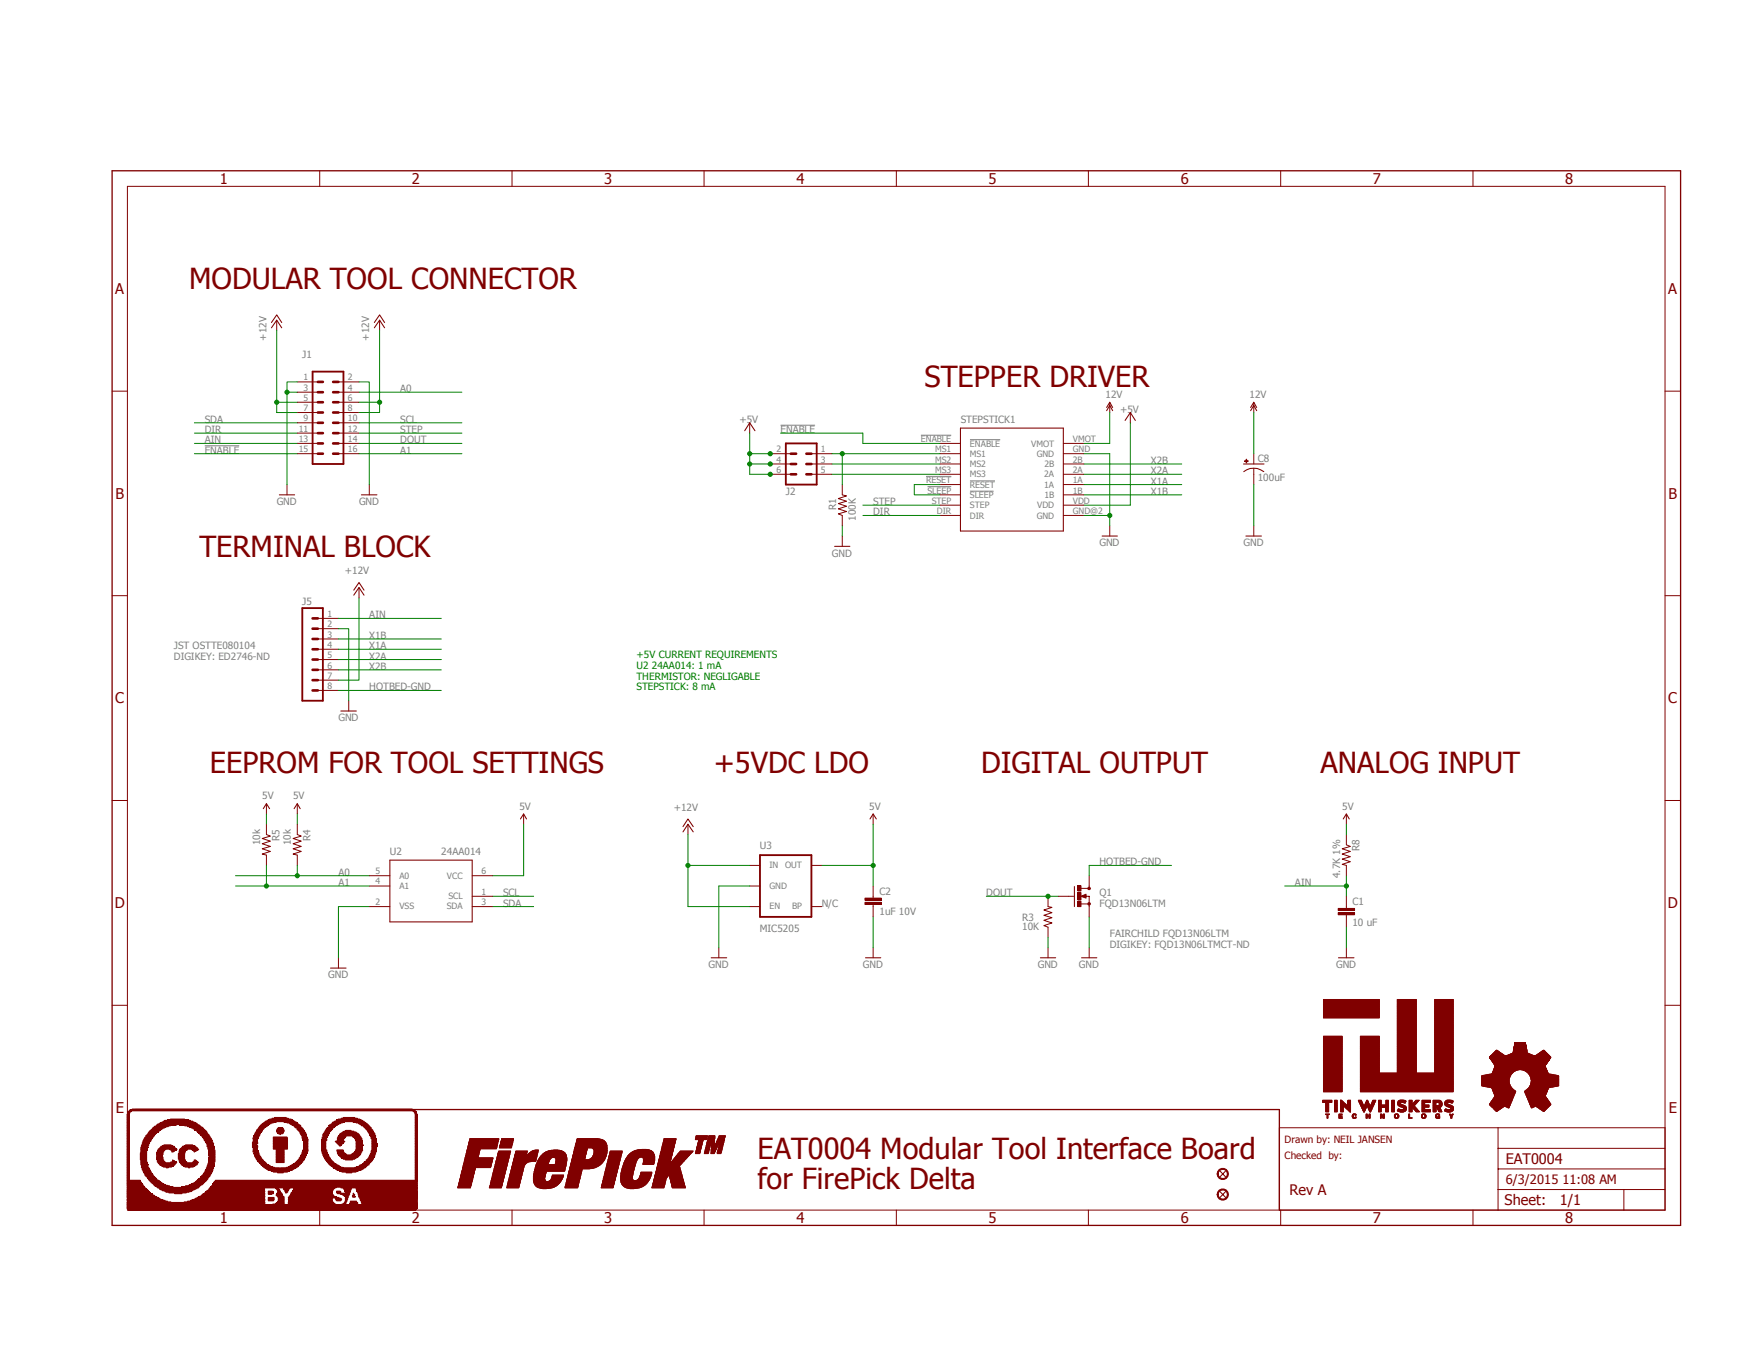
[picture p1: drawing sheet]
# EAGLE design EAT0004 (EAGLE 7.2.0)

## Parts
C1  10 uF  CAP0805  [0805]
C2  1uF 10V  CAP0805  [0805]
C8  100uF  CPOL-USD  [PANASONIC_D]
FID1  FIDUCIAL  [FIDUCIAL]
FID2  FIDUCIAL  [FIDUCIAL]
J1  CONN-RECT-16PIN-2ROWSIDE  [CONN-RECT-2.54MM-16PIN-2ROW-SIDE]
J2  MA03-2  [MA03-2]
J5  CONN-OSTTE1201X4  [CONN-OSTTE1201X4]
LOGO1  LOGO-OSHWSMALL  [LOGO-OSHW-SMALL]
LOGO4  LOGO-FIREPICKMEDIUM  [LOGO-FIREPICK-MEDIUM]
LOGO6  LOGO-CC-BY-SAMEDIUM  [LOGO-CC-BY-SA-MEDIUM]
Q1  FQD13N06LTM  MOSFET-NCHANNELFDD8580  [DPAK]
R1  100K  RESISTOR0805-RES  [0805]
R3  10K  RESISTOR0805-RES  [0805]
R4  10k  RESISTOR0805-RES  [0805]
R5  10k  RESISTOR0805-RES  [0805]
R8  4.7K 1%  RESISTOR0805-RES  [0805]
STEPSTICK1  STEPSTICK  [STEPSTICK]
U2  24AA014  IC-24AA014  [SOT23-6]
U3  MIC5205  MIC52055V  [SOT23-5]
U$3  TIN-WHISKERSSMALL  [TIN-WHISKERS-SMALL]

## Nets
5V [power]: C2.1 J2.2 J2.4 J2.6 R4.1 R5.1 R8.1 STEPSTICK1.VDD U2.6(VCC) U3.5(OUT) ; supply symbol labelled +5V
!ENABLE: J1.15 STEPSTICK1.!ENABLE!
+12V [power-12V]: C8.+ J1.5 J1.6 J1.7 J1.8 J5.7 STEPSTICK1.VMOT U3.1(IN) U3.3(EN) ; supply symbol labelled 12V
A0: J1.4 R4.2 U2.5(A0)
A1: J1.16 R5.2 U2.4(A1)
AIN: C1.1 J1.13 J5.1 R8.2
DIR: J1.11 STEPSTICK1.DIR
DOUT: J1.14 Q1.1(G) R3.2
GND: C1.2 C2.2 C8.- J1.1 J1.2 J1.3 J5.2 Q1.3(S) R1.1 R3.1 STEPSTICK1.GND STEPSTICK1.GND@2(GND) U2.2(VSS) U3.2(GND)
HOTBED-GND [power-12V]: J5.8 Q1.4(D)
N$11: STEPSTICK1.!RESET! STEPSTICK1.!SLEEP!
SCL: J1.10 U2.1(SCL)
SDA: J1.9 U2.3(SDA)
STEP: J1.12 STEPSTICK1.STEP
X1A: J5.4 STEPSTICK1.1A
X1B: J5.3 STEPSTICK1.1B
X2A: J5.5 STEPSTICK1.2A
X2B: J5.6 STEPSTICK1.2B
X_MS1: J2.1 R1.2 STEPSTICK1.MS1
X_MS2: J2.3 STEPSTICK1.MS2
X_MS3: J2.5 STEPSTICK1.MS3
Unconnected: U3.4(BP)

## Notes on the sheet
- MODULAR TOOL CONNECTOR
- STEPPER DRIVER
- TERMINAL BLOCK
- JST OSTTE080104
  DIGIKEY: ED2746-ND
- +5V CURRENT REQUIREMENTS
  U2 24AA014: 1 mA
  THERMISTOR: NEGLIGABLE
  STEPSTICK: 8 mA
- EEPROM FOR TOOL SETTINGS | +5VDC LDO | DIGITAL OUTPUT | ANALOG INPUT
- N/C
- FAIRCHILD FQD13N06LTM
  DIGIKEY: FQD13N06LTMCT-ND
- Drawn by: NEIL JANSEN
- Checked  by:
- EAT0004 Modular Tool Interface Board
  for FirePick Delta
- Rev A
